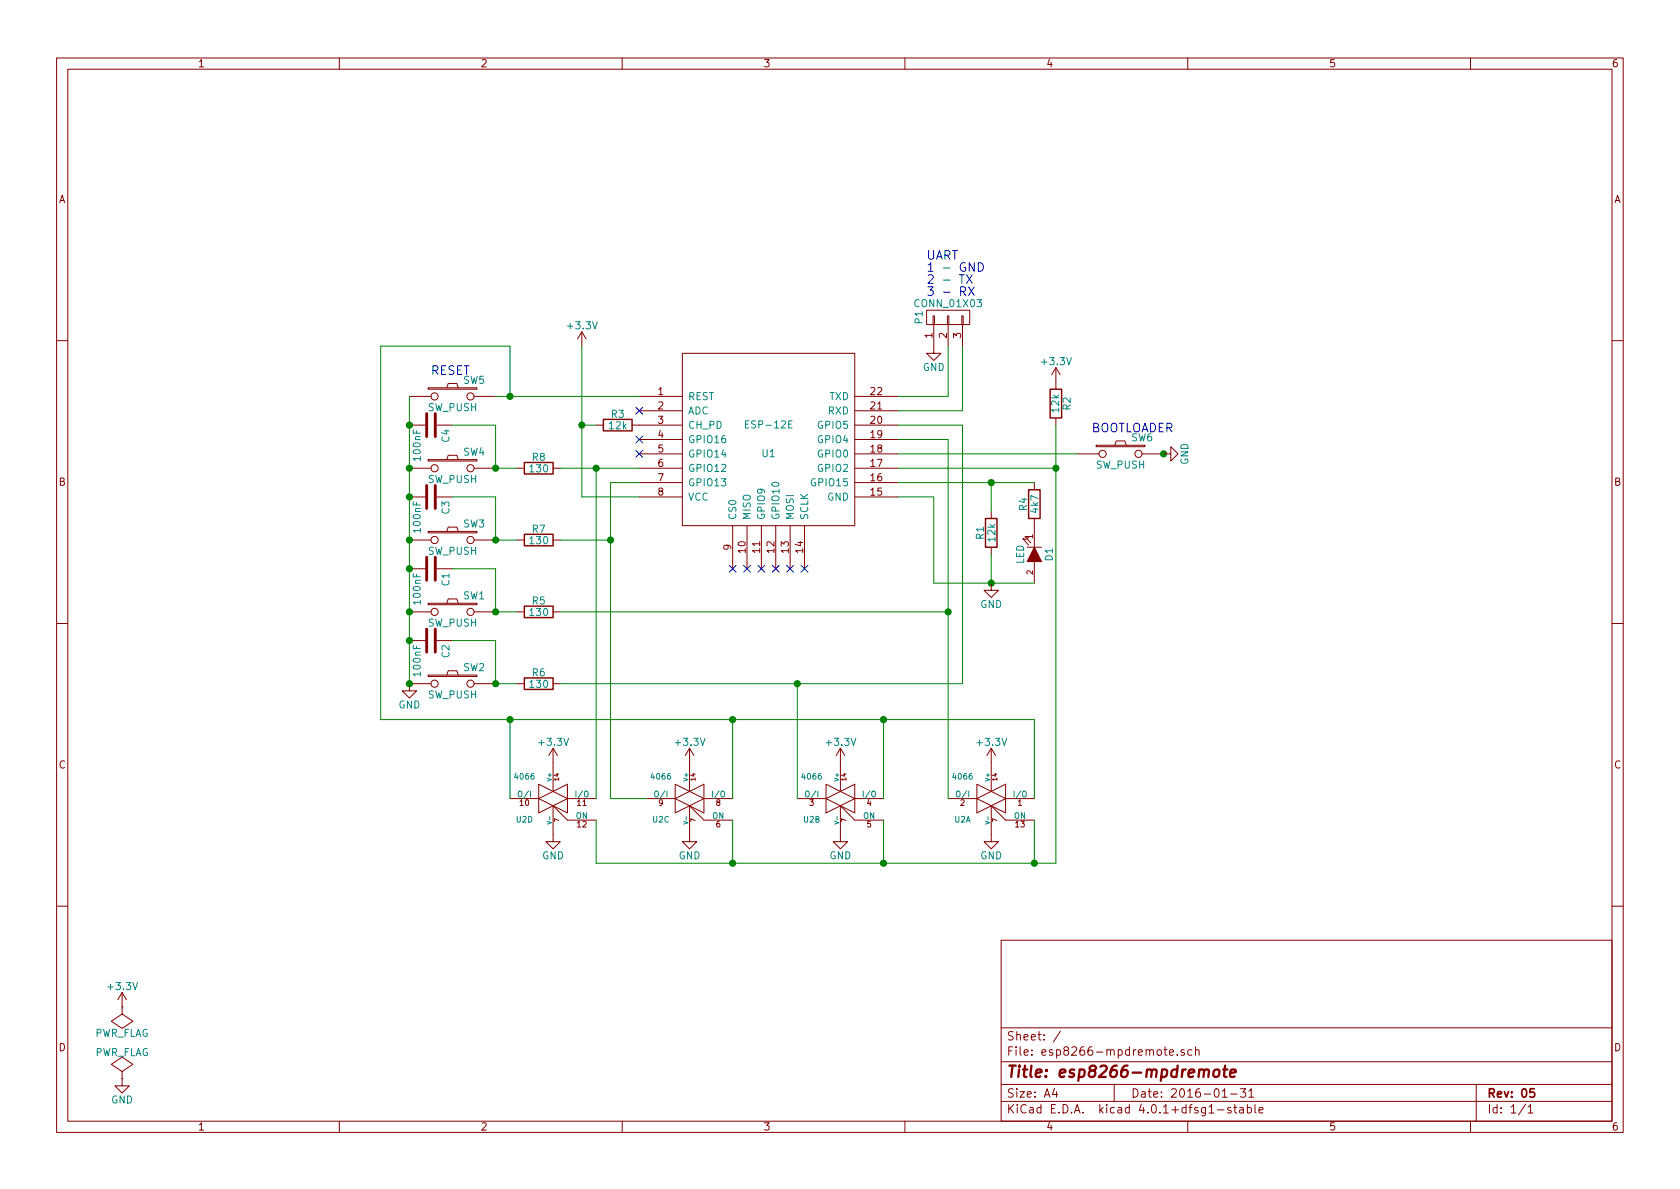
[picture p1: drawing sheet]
EESchema Schematic File Version 2
LIBS:power
LIBS:device
LIBS:transistors
LIBS:conn
LIBS:linear
LIBS:regul
LIBS:74xx
LIBS:cmos4000
LIBS:adc-dac
LIBS:memory
LIBS:xilinx
LIBS:microcontrollers
LIBS:dsp
LIBS:microchip
LIBS:analog_switches
LIBS:motorola
LIBS:texas
LIBS:intel
LIBS:audio
LIBS:interface
LIBS:digital-audio
LIBS:philips
LIBS:display
LIBS:cypress
LIBS:siliconi
LIBS:opto
LIBS:atmel
LIBS:contrib
LIBS:valves
LIBS:ESP8266
LIBS:esp8266-mpdremote-cache
EELAYER 25 0
EELAYER END
$Descr A4 11693 8268
encoding utf-8
Sheet 1 1
Title "esp8266-mpdremote"
Date "2016-01-31"
Rev "05"
Comp ""
Comment1 ""
Comment2 ""
Comment3 ""
Comment4 ""
$EndDescr
$Comp
L ESP-12E U1
U 1 1
P 5350 3050
F 0 "U1" H 5350 2950 50  0000 C CNN
F 1 "ESP-12E" H 5350 3150 50  0000 C CNN
F 2 "" H 5350 3050 50  0001 C CNN
F 3 "" H 5350 3050 50  0001 C CNN
	1    5350 3050
	1    0    0    -1  
$EndComp
$Comp
L 4066 U2
U 1 1
P 6900 5550
F 0 "U2" H 7100 5401 40  0000 C CNN
F 1 "4066" H 7100 5700 40  0000 C CNN
F 2 "" H 6900 5550 60  0000 C CNN
F 3 "" H 6900 5550 60  0000 C CNN
	1    6900 5550
	-1   0    0    -1  
$EndComp
$Comp
L 4066 U2
U 2 1
P 5850 5550
F 0 "U2" H 6050 5401 40  0000 C CNN
F 1 "4066" H 6050 5700 40  0000 C CNN
F 2 "" H 5850 5550 60  0000 C CNN
F 3 "" H 5850 5550 60  0000 C CNN
	2    5850 5550
	-1   0    0    -1  
$EndComp
$Comp
L 4066 U2
U 3 1
P 4800 5550
F 0 "U2" H 5000 5401 40  0000 C CNN
F 1 "4066" H 5000 5700 40  0000 C CNN
F 2 "" H 4800 5550 60  0000 C CNN
F 3 "" H 4800 5550 60  0000 C CNN
	3    4800 5550
	-1   0    0    -1  
$EndComp
$Comp
L 4066 U2
U 4 1
P 3850 5550
F 0 "U2" H 4050 5401 40  0000 C CNN
F 1 "4066" H 4050 5700 40  0000 C CNN
F 2 "" H 3850 5550 60  0000 C CNN
F 3 "" H 3850 5550 60  0000 C CNN
	4    3850 5550
	-1   0    0    -1  
$EndComp
$Comp
L SW_PUSH SW2
U 1 1
P 3150 4750
F 0 "SW2" H 3300 4860 50  0000 C CNN
F 1 "SW_PUSH" H 3150 4670 50  0000 C CNN
F 2 "" H 3150 4750 60  0000 C CNN
F 3 "" H 3150 4750 60  0000 C CNN
	1    3150 4750
	1    0    0    -1  
$EndComp
$Comp
L SW_PUSH SW1
U 1 1
P 3150 4250
F 0 "SW1" H 3300 4360 50  0000 C CNN
F 1 "SW_PUSH" H 3150 4170 50  0000 C CNN
F 2 "" H 3150 4250 60  0000 C CNN
F 3 "" H 3150 4250 60  0000 C CNN
	1    3150 4250
	1    0    0    -1  
$EndComp
$Comp
L SW_PUSH SW3
U 1 1
P 3150 3750
F 0 "SW3" H 3300 3860 50  0000 C CNN
F 1 "SW_PUSH" H 3150 3670 50  0000 C CNN
F 2 "" H 3150 3750 60  0000 C CNN
F 3 "" H 3150 3750 60  0000 C CNN
	1    3150 3750
	1    0    0    -1  
$EndComp
$Comp
L SW_PUSH SW4
U 1 1
P 3150 3250
F 0 "SW4" H 3300 3360 50  0000 C CNN
F 1 "SW_PUSH" H 3150 3170 50  0000 C CNN
F 2 "" H 3150 3250 60  0000 C CNN
F 3 "" H 3150 3250 60  0000 C CNN
	1    3150 3250
	1    0    0    -1  
$EndComp
$Comp
L R R1
U 1 1
P 6900 3700
F 0 "R1" V 6980 3700 50  0000 C CNN
F 1 "12k" V 6900 3700 50  0000 C CNN
F 2 "" V 6830 3700 30  0000 C CNN
F 3 "" H 6900 3700 30  0000 C CNN
	1    6900 3700
	-1   0    0    1   
$EndComp
$Comp
L SW_PUSH SW5
U 1 1
P 3150 2750
F 0 "SW5" H 3300 2860 50  0000 C CNN
F 1 "SW_PUSH" H 3150 2670 50  0000 C CNN
F 2 "" H 3150 2750 60  0000 C CNN
F 3 "" H 3150 2750 60  0000 C CNN
	1    3150 2750
	1    0    0    -1  
$EndComp
$Comp
L SW_PUSH SW6
U 1 1
P 7800 3150
F 0 "SW6" H 7950 3260 50  0000 C CNN
F 1 "SW_PUSH" H 7800 3070 50  0000 C CNN
F 2 "" H 7800 3150 60  0000 C CNN
F 3 "" H 7800 3150 60  0000 C CNN
	1    7800 3150
	1    0    0    -1  
$EndComp
$Comp
L LED D1
U 1 1
P 7200 3850
F 0 "D1" H 7200 3950 50  0000 C CNN
F 1 "LED" H 7200 3750 50  0000 C CNN
F 2 "" H 7200 3850 60  0000 C CNN
F 3 "" H 7200 3850 60  0000 C CNN
	1    7200 3850
	0    1    1    0   
$EndComp
$Comp
L R R4
U 1 1
P 7200 3500
F 0 "R4" V 7280 3500 50  0000 C CNN
F 1 "4k7" V 7200 3500 50  0000 C CNN
F 2 "" V 7130 3500 30  0000 C CNN
F 3 "" H 7200 3500 30  0000 C CNN
	1    7200 3500
	-1   0    0    1   
$EndComp
$Comp
L R R2
U 1 1
P 7350 2800
F 0 "R2" V 7430 2800 50  0000 C CNN
F 1 "12k" V 7350 2800 50  0000 C CNN
F 2 "" V 7280 2800 30  0000 C CNN
F 3 "" H 7350 2800 30  0000 C CNN
	1    7350 2800
	1    0    0    -1  
$EndComp
$Comp
L R R3
U 1 1
P 4300 2950
F 0 "R3" V 4380 2950 50  0000 C CNN
F 1 "12k" V 4300 2950 50  0000 C CNN
F 2 "" V 4230 2950 30  0000 C CNN
F 3 "" H 4300 2950 30  0000 C CNN
	1    4300 2950
	0    -1   -1   0   
$EndComp
NoConn ~ 4450 2850
NoConn ~ 4450 3050
NoConn ~ 4450 3150
$Comp
L CONN_01X03 P1
U 1 1
P 6600 2200
F 0 "P1" H 6600 2400 50  0000 C CNN
F 1 "CONN_01X03" V 6700 2200 50  0000 C CNN
F 2 "" H 6600 2200 60  0000 C CNN
F 3 "" H 6600 2200 60  0000 C CNN
	1    6600 2200
	0    -1   -1   0   
$EndComp
Text Notes 6450 2050 0    60   ~ 0
UART\n1 - GND\n2 - TX\n3 - RX
NoConn ~ 5600 3950
NoConn ~ 5500 3950
NoConn ~ 5400 3950
NoConn ~ 5300 3950
NoConn ~ 5200 3950
NoConn ~ 5100 3950
Text Notes 3000 2600 0    60   ~ 0
RESET
Text Notes 7600 3000 0    60   ~ 0
BOOTLOADER
Wire Wire Line
	7200 6000 7200 5700
Wire Wire Line
	7350 6000 4150 6000
Wire Wire Line
	6150 6000 6150 5700
Wire Wire Line
	5100 6000 5100 5700
Connection ~ 6150 6000
Wire Wire Line
	4150 6000 4150 5700
Connection ~ 5100 6000
Wire Wire Line
	7200 5000 7200 5550
Wire Wire Line
	2650 5000 7200 5000
Wire Wire Line
	4150 3250 4150 5550
Wire Wire Line
	4250 5550 4500 5550
Wire Wire Line
	4250 3350 4250 5550
Wire Wire Line
	4250 3350 4450 3350
Wire Wire Line
	6600 3050 6600 5550
Wire Wire Line
	6600 3050 6250 3050
Wire Wire Line
	6700 2950 6250 2950
Wire Wire Line
	6250 3350 7200 3350
Connection ~ 6900 3350
Connection ~ 6900 4050
Wire Wire Line
	6250 3250 7350 3250
Wire Wire Line
	7350 2950 7350 6000
Connection ~ 7200 6000
Wire Wire Line
	3450 2750 4450 2750
Connection ~ 3550 2750
Connection ~ 8100 3150
Wire Wire Line
	7500 3150 6250 3150
Connection ~ 7350 3250
$Comp
L C C2
U 1 1
P 3000 4450
F 0 "C2" H 3025 4550 50  0000 L CNN
F 1 "100nF" H 3025 4350 50  0000 L CNN
F 2 "" H 3038 4300 30  0000 C CNN
F 3 "" H 3000 4450 60  0000 C CNN
	1    3000 4450
	0    1    1    0   
$EndComp
$Comp
L C C1
U 1 1
P 3000 3950
F 0 "C1" H 3025 4050 50  0000 L CNN
F 1 "100nF" H 3025 3850 50  0000 L CNN
F 2 "" H 3038 3800 30  0000 C CNN
F 3 "" H 3000 3950 60  0000 C CNN
	1    3000 3950
	0    1    1    0   
$EndComp
$Comp
L C C4
U 1 1
P 3000 2950
F 0 "C4" H 3025 3050 50  0000 L CNN
F 1 "100nF" H 3025 2850 50  0000 L CNN
F 2 "" H 3038 2800 30  0000 C CNN
F 3 "" H 3000 2950 60  0000 C CNN
	1    3000 2950
	0    1    1    0   
$EndComp
$Comp
L C C3
U 1 1
P 3000 3450
F 0 "C3" H 3025 3550 50  0000 L CNN
F 1 "100nF" H 3025 3350 50  0000 L CNN
F 2 "" H 3038 3300 30  0000 C CNN
F 3 "" H 3000 3450 60  0000 C CNN
	1    3000 3450
	0    1    1    0   
$EndComp
Wire Wire Line
	6700 4750 6700 2950
Connection ~ 4150 3250
Connection ~ 6600 4250
Wire Wire Line
	3150 4450 3450 4450
Wire Wire Line
	3150 3950 3450 3950
Wire Wire Line
	3150 3450 3450 3450
Wire Wire Line
	3150 2950 3450 2950
Wire Wire Line
	3450 2950 3450 3250
Wire Wire Line
	3450 3450 3450 3750
Wire Wire Line
	3450 3950 3450 4250
Wire Wire Line
	3450 4450 3450 4750
Connection ~ 3450 3250
Connection ~ 3450 3750
Connection ~ 3450 4750
Connection ~ 3450 4250
Connection ~ 4250 3750
Wire Wire Line
	5550 4750 5550 5550
Connection ~ 5550 4750
$Comp
L PWR_FLAG #FLG01
U 1 1
P 850 7000
F 0 "#FLG01" H 850 7095 50  0001 C CNN
F 1 "PWR_FLAG" H 850 7180 50  0000 C CNN
F 2 "" H 850 7000 60  0000 C CNN
F 3 "" H 850 7000 60  0000 C CNN
	1    850  7000
	-1   0    0    1   
$EndComp
$Comp
L PWR_FLAG #FLG02
U 1 1
P 850 7500
F 0 "#FLG02" H 850 7595 50  0001 C CNN
F 1 "PWR_FLAG" H 850 7680 50  0000 C CNN
F 2 "" H 850 7500 60  0000 C CNN
F 3 "" H 850 7500 60  0000 C CNN
	1    850  7500
	1    0    0    -1  
$EndComp
$Comp
L R R8
U 1 1
P 3750 3250
F 0 "R8" V 3830 3250 50  0000 C CNN
F 1 "130" V 3750 3250 50  0000 C CNN
F 2 "" V 3680 3250 30  0000 C CNN
F 3 "" H 3750 3250 30  0000 C CNN
	1    3750 3250
	0    -1   -1   0   
$EndComp
$Comp
L R R7
U 1 1
P 3750 3750
F 0 "R7" V 3830 3750 50  0000 C CNN
F 1 "130" V 3750 3750 50  0000 C CNN
F 2 "" V 3680 3750 30  0000 C CNN
F 3 "" H 3750 3750 30  0000 C CNN
	1    3750 3750
	0    -1   -1   0   
$EndComp
$Comp
L R R5
U 1 1
P 3750 4250
F 0 "R5" V 3830 4250 50  0000 C CNN
F 1 "130" V 3750 4250 50  0000 C CNN
F 2 "" V 3680 4250 30  0000 C CNN
F 3 "" H 3750 4250 30  0000 C CNN
	1    3750 4250
	0    -1   -1   0   
$EndComp
$Comp
L R R6
U 1 1
P 3750 4750
F 0 "R6" V 3830 4750 50  0000 C CNN
F 1 "130" V 3750 4750 50  0000 C CNN
F 2 "" V 3680 4750 30  0000 C CNN
F 3 "" H 3750 4750 30  0000 C CNN
	1    3750 4750
	0    -1   -1   0   
$EndComp
Wire Wire Line
	3900 3250 4450 3250
Wire Wire Line
	4250 3750 3900 3750
Wire Wire Line
	6600 4250 3900 4250
Wire Wire Line
	3900 4750 6700 4750
Wire Wire Line
	3550 5000 3550 5550
Wire Wire Line
	2650 5000 2650 2400
Wire Wire Line
	2650 2400 3550 2400
Wire Wire Line
	3550 2400 3550 2750
Connection ~ 3550 5000
$Comp
L GND #PWR03
U 1 1
P 3850 5800
F 0 "#PWR03" H 3850 5550 50  0001 C CNN
F 1 "GND" H 3850 5650 50  0000 C CNN
F 2 "" H 3850 5800 50  0000 C CNN
F 3 "" H 3850 5800 50  0000 C CNN
	1    3850 5800
	1    0    0    -1  
$EndComp
$Comp
L GND #PWR04
U 1 1
P 4800 5800
F 0 "#PWR04" H 4800 5550 50  0001 C CNN
F 1 "GND" H 4800 5650 50  0000 C CNN
F 2 "" H 4800 5800 50  0000 C CNN
F 3 "" H 4800 5800 50  0000 C CNN
	1    4800 5800
	1    0    0    -1  
$EndComp
$Comp
L GND #PWR05
U 1 1
P 5850 5800
F 0 "#PWR05" H 5850 5550 50  0001 C CNN
F 1 "GND" H 5850 5650 50  0000 C CNN
F 2 "" H 5850 5800 50  0000 C CNN
F 3 "" H 5850 5800 50  0000 C CNN
	1    5850 5800
	1    0    0    -1  
$EndComp
$Comp
L GND #PWR06
U 1 1
P 6900 5800
F 0 "#PWR06" H 6900 5550 50  0001 C CNN
F 1 "GND" H 6900 5650 50  0000 C CNN
F 2 "" H 6900 5800 50  0000 C CNN
F 3 "" H 6900 5800 50  0000 C CNN
	1    6900 5800
	1    0    0    -1  
$EndComp
$Comp
L GND #PWR07
U 1 1
P 850 7500
F 0 "#PWR07" H 850 7250 50  0001 C CNN
F 1 "GND" H 850 7350 50  0000 C CNN
F 2 "" H 850 7500 50  0000 C CNN
F 3 "" H 850 7500 50  0000 C CNN
	1    850  7500
	1    0    0    -1  
$EndComp
$Comp
L +3.3V #PWR08
U 1 1
P 850 7000
F 0 "#PWR08" H 850 6850 50  0001 C CNN
F 1 "+3.3V" H 850 7140 50  0000 C CNN
F 2 "" H 850 7000 50  0000 C CNN
F 3 "" H 850 7000 50  0000 C CNN
	1    850  7000
	1    0    0    -1  
$EndComp
$Comp
L +3.3V #PWR09
U 1 1
P 6900 5300
F 0 "#PWR09" H 6900 5150 50  0001 C CNN
F 1 "+3.3V" H 6900 5440 50  0000 C CNN
F 2 "" H 6900 5300 50  0000 C CNN
F 3 "" H 6900 5300 50  0000 C CNN
	1    6900 5300
	1    0    0    -1  
$EndComp
$Comp
L +3.3V #PWR010
U 1 1
P 5850 5300
F 0 "#PWR010" H 5850 5150 50  0001 C CNN
F 1 "+3.3V" H 5850 5440 50  0000 C CNN
F 2 "" H 5850 5300 50  0000 C CNN
F 3 "" H 5850 5300 50  0000 C CNN
	1    5850 5300
	1    0    0    -1  
$EndComp
$Comp
L +3.3V #PWR011
U 1 1
P 4800 5300
F 0 "#PWR011" H 4800 5150 50  0001 C CNN
F 1 "+3.3V" H 4800 5440 50  0000 C CNN
F 2 "" H 4800 5300 50  0000 C CNN
F 3 "" H 4800 5300 50  0000 C CNN
	1    4800 5300
	1    0    0    -1  
$EndComp
$Comp
L +3.3V #PWR012
U 1 1
P 3850 5300
F 0 "#PWR012" H 3850 5150 50  0001 C CNN
F 1 "+3.3V" H 3850 5440 50  0000 C CNN
F 2 "" H 3850 5300 50  0000 C CNN
F 3 "" H 3850 5300 50  0000 C CNN
	1    3850 5300
	1    0    0    -1  
$EndComp
$Comp
L GND #PWR013
U 1 1
P 6900 4050
F 0 "#PWR013" H 6900 3800 50  0001 C CNN
F 1 "GND" H 6900 3900 50  0000 C CNN
F 2 "" H 6900 4050 50  0000 C CNN
F 3 "" H 6900 4050 50  0000 C CNN
	1    6900 4050
	1    0    0    -1  
$EndComp
$Comp
L GND #PWR014
U 1 1
P 8100 3150
F 0 "#PWR014" H 8100 2900 50  0001 C CNN
F 1 "GND" H 8100 3000 50  0000 C CNN
F 2 "" H 8100 3150 50  0000 C CNN
F 3 "" H 8100 3150 50  0000 C CNN
	1    8100 3150
	0    -1   -1   0   
$EndComp
$Comp
L GND #PWR015
U 1 1
P 6500 2400
F 0 "#PWR015" H 6500 2150 50  0001 C CNN
F 1 "GND" H 6500 2250 50  0000 C CNN
F 2 "" H 6500 2400 50  0000 C CNN
F 3 "" H 6500 2400 50  0000 C CNN
	1    6500 2400
	1    0    0    -1  
$EndComp
$Comp
L +3.3V #PWR016
U 1 1
P 7350 2650
F 0 "#PWR016" H 7350 2500 50  0001 C CNN
F 1 "+3.3V" H 7350 2790 50  0000 C CNN
F 2 "" H 7350 2650 50  0000 C CNN
F 3 "" H 7350 2650 50  0000 C CNN
	1    7350 2650
	1    0    0    -1  
$EndComp
Wire Wire Line
	5100 5550 5100 5000
Connection ~ 5100 5000
Wire Wire Line
	6150 5550 6150 5000
Connection ~ 6150 5000
Wire Wire Line
	6500 4050 7200 4050
Wire Wire Line
	2850 2750 2850 4750
Connection ~ 2850 2950
Connection ~ 2850 3250
Connection ~ 2850 3450
Connection ~ 2850 3750
Connection ~ 2850 3950
Connection ~ 2850 4250
Connection ~ 2850 4450
$Comp
L GND #PWR017
U 1 1
P 2850 4750
F 0 "#PWR017" H 2850 4500 50  0001 C CNN
F 1 "GND" H 2850 4600 50  0000 C CNN
F 2 "" H 2850 4750 50  0000 C CNN
F 3 "" H 2850 4750 50  0000 C CNN
	1    2850 4750
	1    0    0    -1  
$EndComp
Connection ~ 2850 4750
$Comp
L +3.3V #PWR018
U 1 1
P 4050 2400
F 0 "#PWR018" H 4050 2250 50  0001 C CNN
F 1 "+3.3V" H 4050 2540 50  0000 C CNN
F 2 "" H 4050 2400 50  0000 C CNN
F 3 "" H 4050 2400 50  0000 C CNN
	1    4050 2400
	1    0    0    -1  
$EndComp
Wire Wire Line
	4050 2400 4050 3450
Wire Wire Line
	4050 2950 4150 2950
Wire Wire Line
	4050 3450 4450 3450
Connection ~ 4050 2950
Wire Wire Line
	6900 3350 6900 3550
Wire Wire Line
	6900 4050 6900 3850
Wire Wire Line
	6250 3450 6500 3450
Wire Wire Line
	6500 3450 6500 4050
Wire Wire Line
	6250 2850 6700 2850
Wire Wire Line
	6700 2850 6700 2400
Wire Wire Line
	6250 2750 6600 2750
Wire Wire Line
	6600 2750 6600 2400
Wire Wire Line
	3450 3250 3600 3250
Wire Wire Line
	3450 3750 3600 3750
Wire Wire Line
	3450 4250 3600 4250
Wire Wire Line
	3450 4750 3600 4750
$EndSCHEMATC
